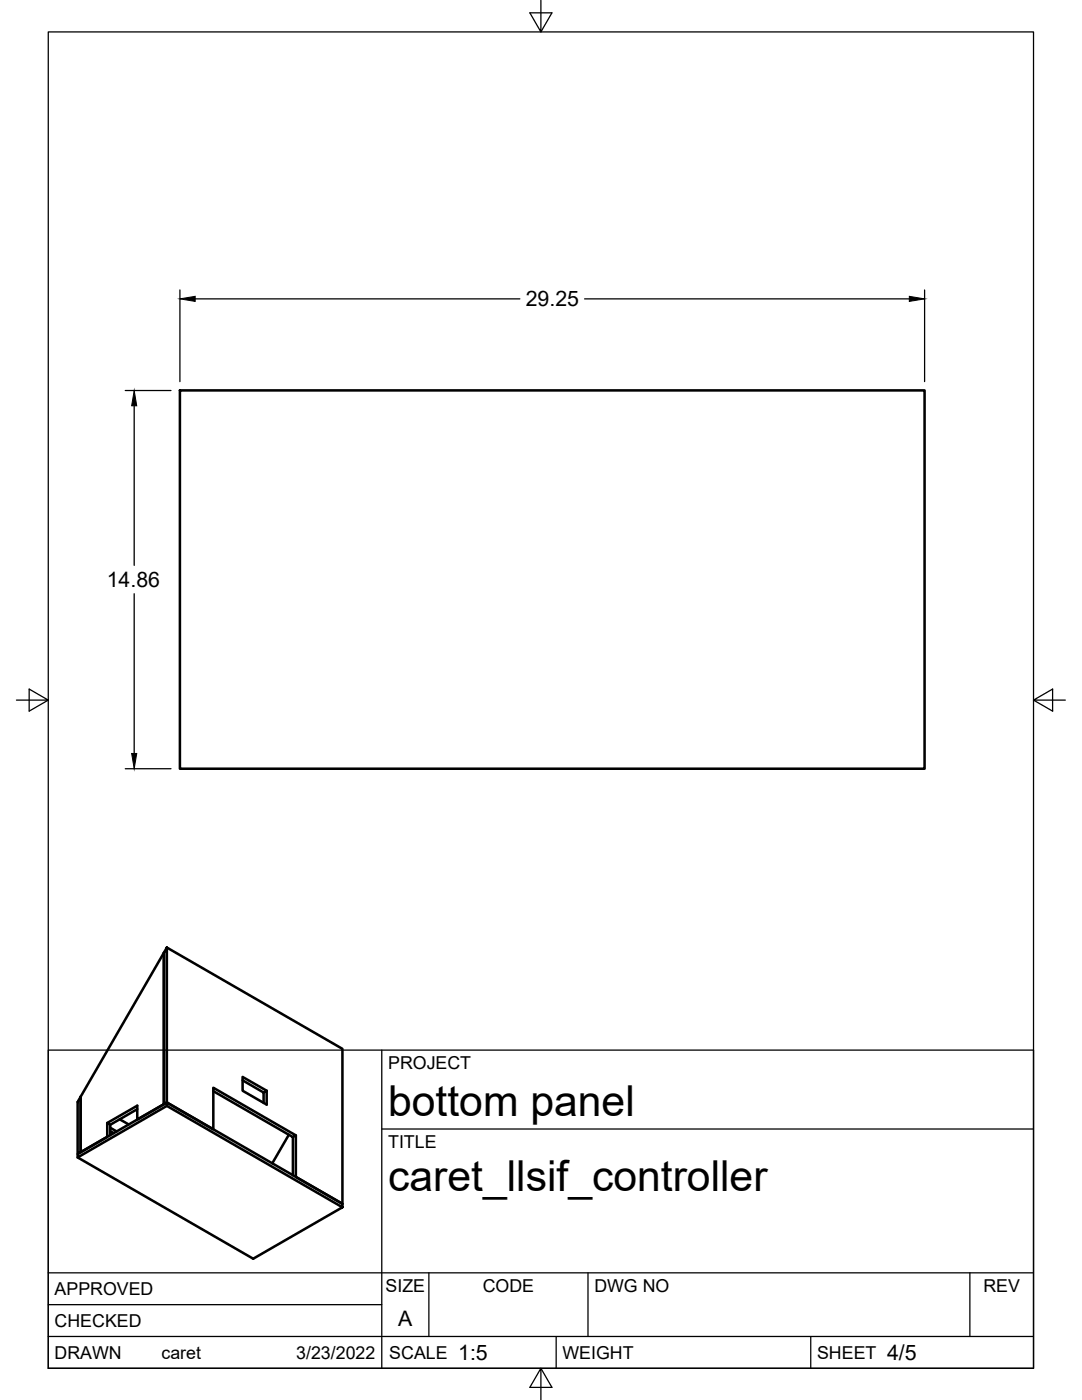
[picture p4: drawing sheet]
<svg xmlns="http://www.w3.org/2000/svg" width="216mm" height="279mm" viewBox="0 0 216 279" stroke-linecap="round" stroke-linejoin="round" font-family="sans-serif">
<!-- layer: Visible -->
<g fill="none" stroke="#000" stroke-width=".51">
<path d="M35.9 77.9h148.6v75.5h-148.6zM33.3 189.1v30.9l-.6 .4v-30.3zM33.3 189.1l35 20.2v30.9l-9.3-5.3v-8.3M16.1 218.9v11.1l-.6 .3v-10.4zM42.6 217.8l15.8 9.1v7.6M48.4 215.6l4.2 2.4v2.1M53.2 217.7l-4.8-2.8v2.8l4.8 2.8v-2.8l-.6 .3M15.5 231l35 20.2 17.8-10.3v-.7l-35-20.2v.7l35 20.2M21.4 224.1v2.8l-5.3 3.1v-11.1l16.6-28.8v30.3l-5.3 3v-2.7l-6 3.4 .6 .4v2M22 225.7l.7 .4M22 225.1l1.3 .7M23.9 223.4l1.8 1"/>
<path d="M27.4 221.4l-5.4 3.1M33.3 220.7l-17.8 10.3v-.7l17.8-10.3 9.3 5.4v-8.3l16.4 9.5-.6 .3M57.6 226.5l-3.3 5.7"/>
</g>
<!-- layer: Border -->
<path d="M9.6 6.4h196.6v266.7h-196.6zM107.9 0v6.4l-2.2-3.8h4.4l-2.2 3.8M3.3 139.7h6.3l-3.8-2.2v4.4l3.8-2.2M206.2 139.7l3.8 2.2v-4.4l-3.8 2.2h6.4M107.9 273.1l2.2 3.8h-4.4l2.2-3.8v6.3" fill="none" stroke="#000" stroke-width=".25"/>
<!-- layer: Titleblock -->
<path d="M9.6 209.6h196.6v63.5h-196.6zM76.2 209.6v63.5M76.2 225.3h130M9.6 254h196.6M85.6 254v12.7M117.3 254v12.7M193.5 254v12.7M9.6 266.7h196.6M9.6 260.4h66.6M111 266.7v6.4M161.8 266.7v6.4" fill="none" stroke="#000" stroke-width=".25"/>
<!-- layer: Dimensions -->
<path d="M35.9 57.9v18.3M38.9 59.6h64.8M116.6 59.6h64.8M184.5 57.9v18.3M25 77.9h9.1M26.8 81v31.8M26.8 118.5v31.9M25 153.4h9.1" fill="none" stroke="#000" stroke-width=".25"/>
<path d="M35.9 59.6l3-.5v1.1zM181.4 59.1l3.1 .5-3.1 .6zM26.8 77.9l.5 3.1h-1zM26.3 150.4h1l-.5 3z" fill="#000" stroke="#000" stroke-width=".2"/>
<g font-size="8.5">
<text x="77.4" y="222.8">bottom panel</text>
<text x="77.4" y="237.8">caret_llsif_controller</text>
</g>
<g font-size="4.3">
<text x="104.9" y="61.1">29.25</text>
<text x="21.3" y="117.2">14.86</text>
<text x="79.5" y="264.5">A</text>
<text x="91.4" y="271.4">1:5</text>
<text x="177" y="271.4">4/5</text>
</g>
<g font-size="3.5">
<text x="77.4" y="213.4">PROJECT</text>
<text x="77.4" y="229.1">TITLE</text>
<text x="76.9" y="257.8">SIZE</text>
<text x="96.3" y="257.8">CODE</text>
<text x="118.6" y="257.8">DWG NO</text>
<text x="196.2" y="257.8">REV</text>
<text x="10.9" y="258.5">APPROVED</text>
<text x="10.9" y="264.8">CHECKED</text>
<text x="10.9" y="271.2">DRAWN</text>
<text x="32.2" y="271.2">caret</text>
<text x="59.1" y="271.2">3/23/2022</text>
<text x="77.7" y="271.2">SCALE</text>
<text x="112.2" y="271.2">WEIGHT</text>
<text x="163" y="271.2">SHEET</text>
</g>
</svg>
